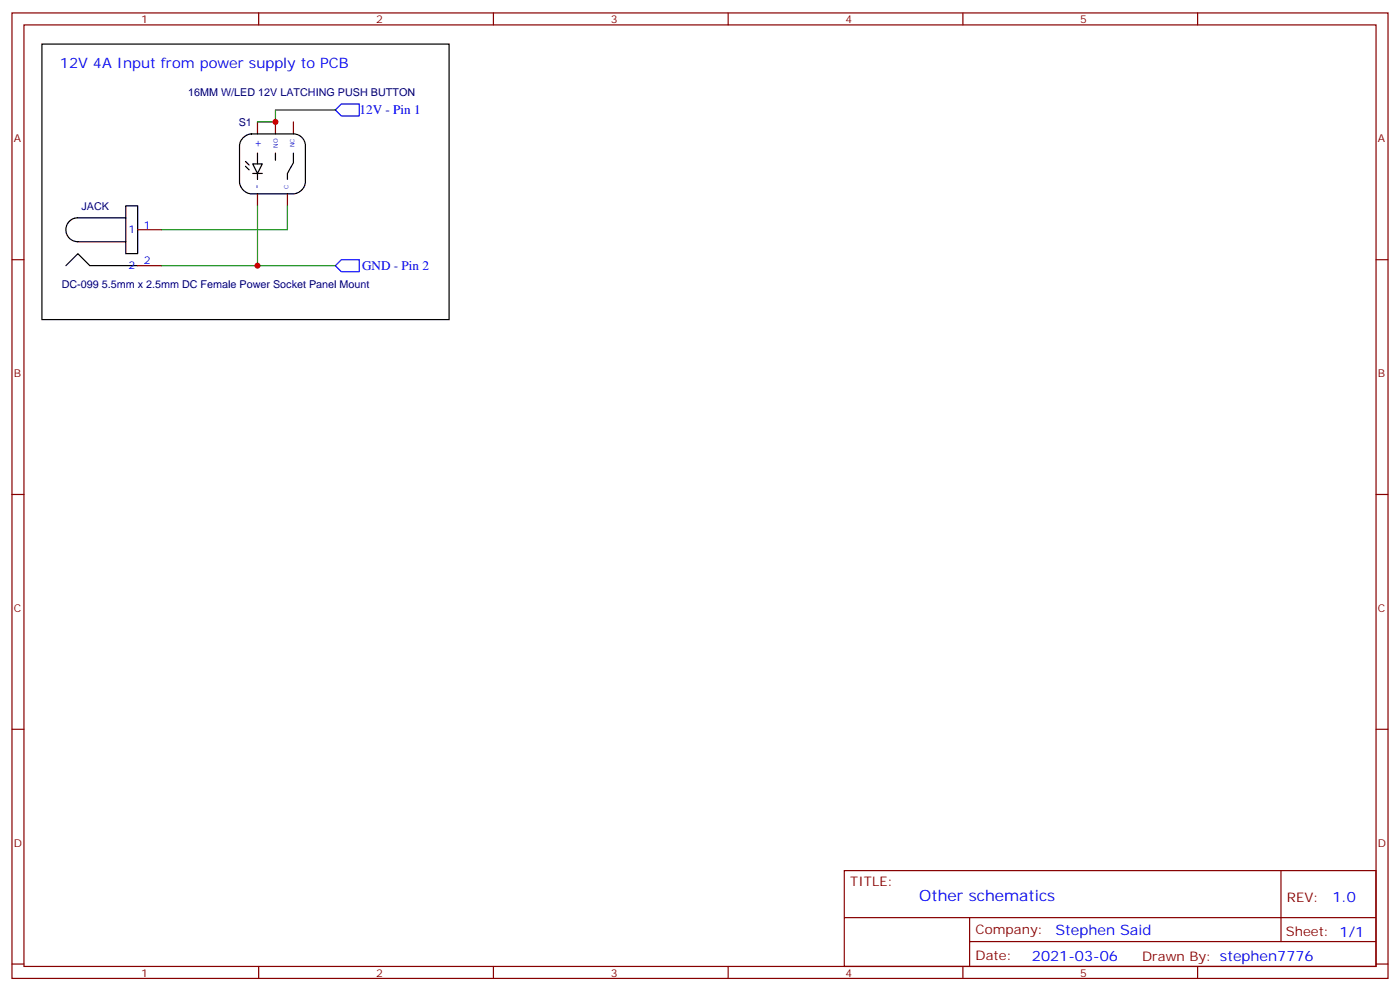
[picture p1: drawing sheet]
<svg xmlns="http://www.w3.org/2000/svg" width="412mm" height="292mm" viewBox="0 0 412 292" stroke-linecap="round" stroke-linejoin="round" font-family="sans-serif">
<g fill="none" stroke="#870000" stroke-width=".35">
<path d="M3.5 3.8h405.4v284.3h-405.4zM7.1 7.3h398.2v277.3h-398.2zM76.2 3.8v3.5M145.3 3.8v3.5M214.5 3.8v3.5M283.6 3.8v3.5M352.8 3.8v3.5M75.8 35.9v3.5M81.1 35.9v3.5M86.4 35.9v3.5M75.8 57.1v3.5M84.7 57.1v3.5"/>
<path d="M3.5 76.5h3.6M40.6 67.7h7M40.6 78.2h7M405.3 76.5h3.6M3.5 145.6h3.6M405.3 145.6h3.6M3.5 214.8h3.6M405.3 214.8h3.6M248.7 256.4h156.6v28.2h-156.6zM377.3 256.4v20.9M248.7 270.2h156.5M285.6 277.3h119.6"/>
<path d="M285.6 270.2v14.2M3.5 283.9h3.6M76.2 284.6v3.5M145.3 284.6v3.5M214.5 284.6v3.5M283.6 284.6v3.5M352.8 284.6v3.5M405.3 283.9h3.6"/>
</g>
<g fill="none" stroke="#000" stroke-width=".35">
<path d="M12.3 13h120v81.1h-120zM71.7 40.5a3.6 3.6 0 0 1 2.4-1.1h12.3a3.5 3.5 0 0 1 3.6 3.6v10.6a3.8 3.8 0 0 1-3.6 3.5h-12.3a3.8 3.8 0 0 1-3.5-3.5v-10.6a3.5 3.5 0 0 1 1.1-2.5zM72.3 47.6l1.1 1M72.3 49l1.1 1M74.4 48.3h2.9l-1.5 2.8zM74.4 51.1h2.9M75.8 45.1v3.2M75.8 51.1v1.7M81.1 45.1v2.1M86.4 45.1v2.8l-1.7 3.2v1.7M19.4 78.2l3.5-3.5 3.6 3.5h14.1M20.4 65.2a3.5 3.5 0 0 1 2.5-1.1h14.1v7.1h-14.1a3.5 3.5 0 0 1-3.2-2.2 3.5 3.5 0 0 1 .7-3.8z"/>
<path d="M37 64.1v-3.5h3.6v14.1h-3.6v-3.5"/>
</g>
<path d="M98.8 32.4h-17.7v3.5h-5.3M75.8 60.6v17.6h-28.2M75.8 78.2h23M84.7 60.6v7.1h-37.1" fill="none" stroke="#008700" stroke-width=".35"/>
<path d="M100.5 30.6h5.3v3.5h-5.3l-1.7-1.7zM98.8 78.2l1.7-1.7h5.3v3.5h-5.3z" fill="none" stroke="#00f" stroke-width=".35"/>
<g fill="#c00">
<circle cx="75.8" cy="78.2" r=".88"/>
<circle cx="81.1" cy="35.9" r=".88"/>
</g>
<text font-size="4.6" fill="#00f" x="270.8" y="265.4">Other schematics</text>
<g font-size="4.2" fill="#00f">
<text x="17.6" y="20">12V 4A Input from power supply to PCB</text>
<text x="392.5" y="265.7">1.0</text>
<text x="310.9" y="275.2">Stephen Said</text>
<text x="304" y="283">2021-03-06</text>
</g>
<g font-size="3.9" fill="#00f">
<text x="105.9" y="33.7">12V - Pin 1</text>
<text x="106.6" y="79.5">GND - Pin 2</text>
</g>
<g font-size="3.9" fill="#800">
<text x="250.5" y="261">TITLE:</text>
<text x="379.1" y="265.7">REV:</text>
<text x="287.4" y="275.2">Company:</text>
<text x="378.7" y="275.8">Sheet: 1/1</text>
<text x="287.4" y="282.9">Date:</text>
<text x="336.4" y="282.9">Drawn By: stephen7776</text>
</g>
<g font-size="3.2" fill="#800">
<text x="41.6" y="6.8">1</text>
<text x="110.8" y="6.8">2</text>
<text x="179.9" y="6.8">3</text>
<text x="249.1" y="6.8">4</text>
<text x="318.2" y="6.8">5</text>
<text x="4.1" y="41.9">A</text>
<text x="405.9" y="41.9">A</text>
<text x="4.1" y="111.1">B</text>
<text x="405.9" y="111.1">B</text>
<text x="4.1" y="180.2">C</text>
<text x="405.9" y="180.2">C</text>
<text x="4.1" y="249.3">D</text>
<text x="405.9" y="249.3">D</text>
<text x="41.6" y="287.6">1</text>
<text x="110.8" y="287.6">2</text>
<text x="179.9" y="287.6">3</text>
<text x="249.1" y="287.6">4</text>
<text x="318.2" y="287.6">5</text>
</g>
<g font-size="3.2" fill="#000080">
<text x="55.4" y="28.3">16MM W/LED 12V LATCHING PUSH BUTTON</text>
<text x="70.3" y="37">S1</text>
<text x="24" y="61.8">JACK</text>
<text x="18.2" y="84.7">DC-099 5.5mm x 2.5mm DC Female Power Socket Panel Mount</text>
</g>
<g font-size="3.2" fill="#00f">
<text x="76.9" y="43.4" transform="rotate(-90 76.9 43.4)">+</text>
<text x="76.6" y="55.7" transform="rotate(-90 76.6 55.7)">-</text>
<text x="37.8" y="68.7">1</text>
<text x="42.3" y="67.3">1</text>
<text x="42.3" y="77.9">2</text>
<text x="37.8" y="79.3">2</text>
</g>
<g font-size="1.8" fill="#00f">
<text x="81.8" y="43.6" transform="rotate(-90 81.8 43.6)">NO</text>
<text x="86.8" y="43.4" transform="rotate(-90 86.8 43.4)">NC</text>
<text x="85" y="55.7" transform="rotate(-90 85 55.7)">C</text>
</g>
</svg>
